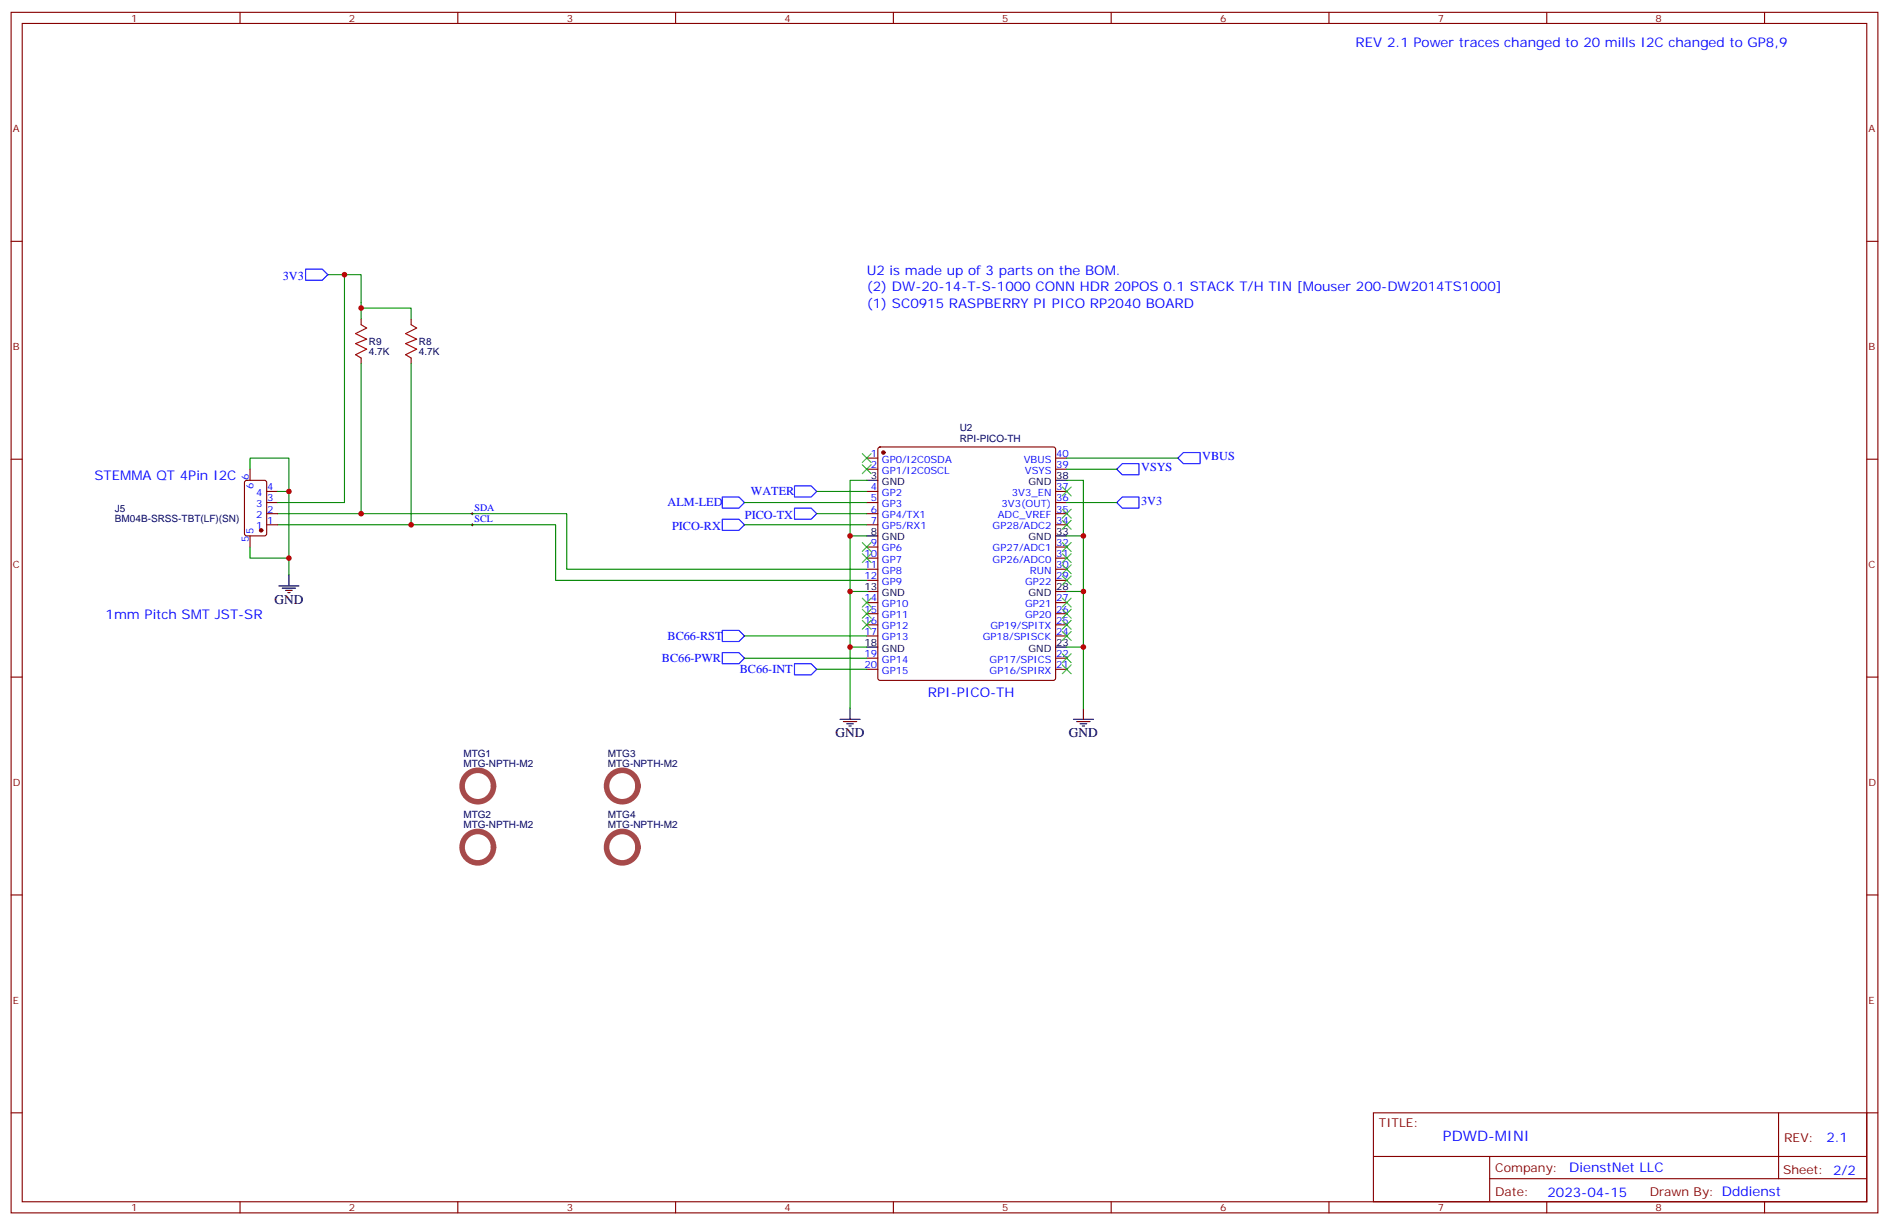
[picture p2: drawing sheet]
<svg xmlns="http://www.w3.org/2000/svg" width="600mm" height="388mm" viewBox="0 0 600 388" stroke-linecap="round" stroke-linejoin="round" font-family="sans-serif">
<g fill="none" stroke="#870000" stroke-width=".35">
<path d="M3.5 3.9h592.7v381h-592.7zM7.1 7.4h585.6v374h-585.6zM76.2 3.9v3.5M145.3 3.9v3.5M214.5 3.9v3.5M283.6 3.9v3.5M352.8 3.9v3.5M421.9 3.9v3.5M491.1 3.9v3.5M560.2 3.9v3.5M3.5 76.6h3.6M592.7 76.6h3.5"/>
<path d="M114.7 101.3v1.7M114.7 113.6v1.8M130.5 101.3v1.7M130.5 113.6v1.8M3.5 145.7h3.6M77.8 152.6l.5-.2h5.7l.6 .5 .1 16.5-.5 .6-5.9 .1-.6-.5-.1-16.5zM79.4 148.9v3.5M84.7 156h3.5M84.7 159.5h3.5M275.2 145.4h3.5M275.2 148.9h3.5M275.2 156h3.5"/>
<path d="M275.2 159.5h3.5M278.9 142.1l.5-.2h55l.5 .2 .2 .5v72.6l-.2 .5-.5 .2h-55l-.5-.2-.2-.5v-72.6zM335.1 145.4h3.6M335.1 148.9h3.6M335.1 156h3.6M335.1 159.5h3.6M592.7 145.7h3.5M79.4 170.1v3.5M84.7 163h3.5M84.7 166.5h3.5M275.2 163h3.5M275.2 166.5h3.5"/>
<path d="M275.2 173.6h3.5M275.2 177.1h3.5M335.1 163h3.6M335.1 166.5h3.6M335.1 173.6h3.6M335.1 177.1h3.6M275.2 180.7h3.5M275.2 184.2h3.5M275.2 191.2h3.5M275.2 194.8h3.5M275.2 198.3h3.5M335.1 180.7h3.6"/>
<path d="M335.1 184.2h3.6M335.1 191.2h3.6M335.1 194.8h3.6M335.1 198.3h3.6M3.5 214.9h3.6M275.2 201.8h3.5M275.2 208.9h3.5M275.2 212.4h3.5M335.1 201.8h3.6M335.1 208.9h3.6M335.1 212.4h3.6M592.7 214.9h3.5"/>
<path d="M3.5 284h3.6M592.7 284h3.5M3.5 353.2h3.6M436 353.2h156.7v28.2h-156.7zM564.7 353.2v20.9M592.7 353.2h3.5M436.1 367h156.4M472.9 374.1h119.6M472.9 367v14.1M76.2 381.4v3.5M145.3 381.4v3.5M214.5 381.4v3.5"/>
<path d="M283.6 381.4v3.5M352.8 381.4v3.5M421.9 381.4v3.5M491.1 381.4v3.5M560.2 381.4v3.5"/>
</g>
<g fill="#870000" stroke="#870000" stroke-width=".35">
<circle cx="280.5" cy="143.6" r=".53"/>
<circle cx="82.9" cy="168.3" r=".53"/>
</g>
<g fill="none" stroke="#000" stroke-width=".35">
<path d="M275.2 152.4h3.5M335.1 152.4h3.6M275.2 170.1h3.5M335.1 170.1h3.6M88.5 185.9h6.4M89.6 186.7h4.2M90.7 187.4h2.1M91.4 188.1h.7M91.7 182.4v3.5M275.2 187.7h3.5M335.1 187.7h3.6M275.2 205.4h3.5"/>
<path d="M335.1 205.4h3.6M266.7 228.3h6.3M267.8 229h4.2M268.8 229.7h2.1M269.5 230.4h.7M269.9 224.8v3.5M340.8 228.3h6.3M341.8 229h4.3M342.9 229.7h2.1M343.6 230.4h.7M344 224.8v3.5"/>
</g>
<path d="M97 85.4h5.3l1.8 1.8-1.8 1.7h-5.3zM229.3 157.7h5.3l1.8 1.8-1.8 1.8h-5.3zM252.2 154.2h5.3l1.8 1.8-1.8 1.7h-5.3zM354.5 148.9l1.8-1.8h5.3v3.6h-5.3zM354.5 159.5l1.8-1.8h5.3v3.6h-5.3zM373.9 145.4l1.8-1.8h5.3v3.5h-5.3zM229.3 164.8h5.3l1.8 1.7-1.8 1.8h-5.3zM252.2 161.3h5.3l1.8 1.7-1.8 1.8h-5.3zM229.3 207.1h5.3l1.8 1.8-1.8 1.7h-5.3zM229.3 200.1h5.3l1.8 1.7-1.8 1.8h-5.3zM252.2 210.6h5.3l1.8 1.8-1.8 1.8h-5.3z" fill="none" stroke="#00f" stroke-width=".35"/>
<g fill="none" stroke="#008700" stroke-width=".35">
<path d="M104.1 87.2h10.6v14.1M109.4 87.2v72.3h-21.2M114.7 97.8h15.8v3.5M114.7 115.4v47.6M130.5 115.4v51.1M79.4 148.9v-3.5h12.3v10.6h-3.5M91.7 156v21.1h-12.3v-3.5M236.4 159.5h38.8M259.3 156h15.9M275.2 152.4h-5.3v72.4M338.7 152.4h5.3v72.4M338.7 148.9h15.8"/>
<path d="M338.7 145.4h35.2M338.7 159.5h15.8M88.2 163h91.7v17.7h95.3M88.2 166.5h88.2v17.7h98.8M91.7 177.1v5.3M236.4 166.5h38.8M259.3 163h15.9M269.9 170.1h5.3M338.7 170.1h5.3M269.9 187.7h5.3M338.7 187.7h5.3M236.4 201.8h38.8"/>
<path d="M236.4 208.9h38.8M259.3 212.4h15.9M269.9 205.4h5.3M338.7 205.4h5.3"/>
</g>
<path d="M114.7 103l1.7 1.1-3.5 1.8 3.5 1.7-3.5 1.4 3.5 1.8-3.5 1.8 1.8 1M130.5 103l1.8 1.1-3.5 1.8 3.5 1.7-3.5 1.4 3.5 1.8-3.5 1.8 1.7 1" fill="none" stroke="#a10000" stroke-width=".35"/>
<g fill="none" stroke="#3c3" stroke-width=".35">
<path d="M273.8 144l2.8 2.8M273.8 147.5l2.8 2.8M276.6 144l-2.8 2.8M276.6 147.5l-2.8 2.8M337.3 154.6l2.8 2.8M340.1 154.6l-2.8 2.8M273.8 172.2l2.8 2.8M273.8 175.7l2.8 2.8M276.6 172.2l-2.8 2.8M276.6 175.7l-2.8 2.8M337.3 179.2l2.8 2.9M337.3 175.7l2.8 2.8"/>
<path d="M337.3 172.2l2.8 2.8M337.3 165.1l2.8 2.9M337.3 161.6l2.8 2.8M340.1 179.2l-2.8 2.9M340.1 175.7l-2.8 2.8M340.1 172.2l-2.8 2.8M340.1 165.1l-2.8 2.9M340.1 161.6l-2.8 2.8M273.8 189.8l2.8 2.9M273.8 193.4l2.8 2.8M273.8 196.9l2.8 2.8M276.6 189.8l-2.8 2.9"/>
<path d="M276.6 193.4l-2.8 2.8M276.6 196.9l-2.8 2.8M337.3 196.9l2.8 2.8M337.3 193.4l2.8 2.8M337.3 189.8l2.8 2.9M337.3 182.8l2.8 2.8M340.1 196.9l-2.8 2.8M340.1 193.4l-2.8 2.8M340.1 189.8l-2.8 2.9M340.1 182.8l-2.8 2.8M337.3 211l2.8 2.8M337.3 207.5l2.8 2.8"/>
<path d="M337.3 200.4l2.8 2.8M340.1 211l-2.8 2.8M340.1 207.5l-2.8 2.8M340.1 200.4l-2.8 2.8"/>
</g>
<g fill="none" stroke="#a64a4a" stroke-width="1.8">
<circle cx="151.7" cy="249.5" r="5"/>
<circle cx="197.6" cy="249.5" r="5"/>
<circle cx="151.7" cy="268.9" r="5"/>
<circle cx="197.6" cy="268.9" r="5"/>
</g>
<path d="M149.6 163h.7M149.6 166.5h.7M149.9 162.7v.7M149.9 166.2v.7" fill="none" stroke="#000" stroke-width=".32"/>
<g fill="#c00">
<circle cx="269.9" cy="170.1" r=".88"/>
<circle cx="269.9" cy="187.7" r=".88"/>
<circle cx="269.9" cy="205.4" r=".88"/>
<circle cx="344" cy="170.1" r=".88"/>
<circle cx="344" cy="187.7" r=".88"/>
<circle cx="344" cy="205.4" r=".88"/>
<circle cx="114.7" cy="97.8" r=".88"/>
<circle cx="109.4" cy="87.2" r=".88"/>
<circle cx="91.7" cy="156" r=".88"/>
<circle cx="114.7" cy="163" r=".88"/>
<circle cx="130.5" cy="166.5" r=".88"/>
<circle cx="91.7" cy="177.1" r=".88"/>
</g>
<text font-size="4.6" fill="#00f" x="458.1" y="362.2">PDWD-MINI</text>
<g font-size="4.2" fill="#00f">
<text x="430.4" y="14.9">REV 2.1 Power traces changed to 20 mills I2C changed to GP8,9</text>
<text x="275.2" y="87.2">U2 is made up of 3 parts on the BOM.</text>
<text x="275.2" y="92.5">(2) DW-20-14-T-S-1000 CONN HDR 20POS 0.1 STACK T/H TIN [Mouser 200-DW2014TS1000]</text>
<text x="275.2" y="97.8">(1) SC0915 RASPBERRY PI PICO RP2040 BOARD</text>
<text x="30" y="152.4">STEMMA QT 4Pin I2C</text>
<text x="33.5" y="196.5">1mm Pitch SMT JST-SR</text>
<text x="294.6" y="221.2">RPI-PICO-TH</text>
<text x="579.8" y="362.4">2.1</text>
<text x="498.2" y="372">DienstNet LLC</text>
<text x="491.3" y="379.8">2023-04-15</text>
</g>
<g font-size="4.2">
<text x="87.1" y="191.6">GND</text>
<text x="265.3" y="233.9">GND</text>
<text x="339.4" y="233.9">GND</text>
</g>
<g font-size="3.9" fill="#00f">
<text x="89.8" y="88.9">3V3</text>
<text x="362.3" y="149.6">VSYS</text>
<text x="381.7" y="146.1">VBUS</text>
<text x="211.9" y="160.7">ALM-LED</text>
<text x="238.4" y="157.2">WATER</text>
<text x="362.3" y="160.2">3V3</text>
<text x="236.5" y="164.8">PICO-TX</text>
<text x="213.4" y="168.3">PICO-RX</text>
<text x="211.9" y="203.1">BC66-RST</text>
<text x="210.2" y="210.1">BC66-PWR</text>
<text x="234.9" y="213.6">BC66-INT</text>
</g>
<g font-size="3.9" fill="#800">
<text x="437.8" y="357.8">TITLE:</text>
<text x="566.4" y="362.4">REV:</text>
<text x="474.7" y="372">Company:</text>
<text x="566.1" y="372.6">Sheet: 2/2</text>
<text x="474.7" y="379.6">Date:</text>
<text x="523.7" y="379.7">Drawn By: Dddienst</text>
</g>
<g font-size="3.2" fill="#800">
<text x="41.6" y="6.9">1</text>
<text x="110.8" y="6.9">2</text>
<text x="179.9" y="6.9">3</text>
<text x="249.1" y="6.9">4</text>
<text x="318.2" y="6.9">5</text>
<text x="387.3" y="6.9">6</text>
<text x="456.5" y="6.9">7</text>
<text x="525.6" y="6.9">8</text>
<text x="4.1" y="42">A</text>
<text x="593.2" y="42">A</text>
<text x="4.1" y="111.2">B</text>
<text x="593.2" y="111.2">B</text>
<text x="4.1" y="180.3">C</text>
<text x="593.2" y="180.3">C</text>
<text x="4.1" y="249.4">D</text>
<text x="593.2" y="249.4">D</text>
<text x="4.1" y="318.6">E</text>
<text x="593.2" y="318.6">E</text>
<text x="41.6" y="384.4">1</text>
<text x="110.8" y="384.4">2</text>
<text x="179.9" y="384.4">3</text>
<text x="249.1" y="384.4">4</text>
<text x="318.2" y="384.4">5</text>
<text x="387.3" y="384.4">6</text>
<text x="456.5" y="384.4">7</text>
<text x="525.6" y="384.4">8</text>
</g>
<g font-size="3.2" fill="#000080">
<text x="117.1" y="112.6">4.7K</text>
<text x="117.1" y="109.4">R9</text>
<text x="133" y="112.6">4.7K</text>
<text x="133" y="109.4">R8</text>
<text x="304.7" y="136.9">U2</text>
<text x="304.7" y="140.3">RPI-PICO-TH</text>
<text x="36.5" y="165.6">BM04B-SRSS-TBT(LF)(SN)</text>
<text x="36.5" y="162.4">J5</text>
<text x="147.1" y="243.4">MTG-NPTH-M2</text>
<text x="147.1" y="240.2">MTG1</text>
<text x="193" y="243.4">MTG-NPTH-M2</text>
<text x="193" y="240.2">MTG3</text>
<text x="147.1" y="262.8">MTG-NPTH-M2</text>
<text x="147.1" y="259.6">MTG2</text>
<text x="193" y="262.8">MTG-NPTH-M2</text>
<text x="193" y="259.6">MTG4</text>
</g>
<g font-size="3.2" fill="#00f">
<text x="276.5" y="145">1</text>
<text x="276.5" y="148.6">2</text>
<text x="280" y="146.8">GP0/I2C0SDA</text>
<text x="325" y="146.8">VBUS</text>
<text x="335.3" y="148.6">39</text>
<text x="335.3" y="145">40</text>
<text x="79" y="152.4" transform="rotate(-90 79 152.4)">6</text>
<text x="80.4" y="155.2" transform="rotate(-90 80.4 155.2)">6</text>
<text x="84.8" y="155.6">4</text>
<text x="276.5" y="155.6">4</text>
<text x="280" y="150.3">GP1/I2C0SCL</text>
<text x="325.4" y="150.3">VSYS</text>
<text x="335.3" y="155.6">37</text>
<text x="81.3" y="160.9">3</text>
<text x="81.3" y="157.4">4</text>
<text x="84.8" y="159.1">3</text>
<text x="276.5" y="159.1">5</text>
<text x="280" y="157.4">GP2</text>
<text x="280" y="160.9">GP3</text>
<text x="318" y="160.9">3V3(OUT)</text>
<text x="321.2" y="157.4">3V3_EN</text>
<text x="335.3" y="159.1">36</text>
<text x="81.3" y="168">1</text>
<text x="81.3" y="164.4">2</text>
<text x="84.8" y="166.2">1</text>
<text x="84.8" y="162.7">2</text>
<text x="150.6" y="162.1">SDA</text>
<text x="150.6" y="165.7">SCL</text>
<text x="276.5" y="162.7">6</text>
<text x="276.5" y="166.2">7</text>
<text x="280" y="164.4">GP4/TX1</text>
<text x="280" y="168">GP5/RX1</text>
<text x="315.1" y="168">GP28/ADC2</text>
<text x="316.8" y="164.4">ADC_VREF</text>
<text x="335.3" y="166.2">34</text>
<text x="335.3" y="162.7">35</text>
<text x="79" y="172.1" transform="rotate(-90 79 172.1)">5</text>
<text x="80.4" y="169.4" transform="rotate(-90 80.4 169.4)">5</text>
<text x="276.5" y="173.2">9</text>
<text x="335.3" y="173.2">32</text>
<text x="274.5" y="176.8">10</text>
<text x="280" y="175">GP6</text>
<text x="280" y="178.5">GP7</text>
<text x="315.1" y="178.5">GP26/ADC0</text>
<text x="315.1" y="175">GP27/ADC1</text>
<text x="335.3" y="176.8">31</text>
<text x="274.5" y="180.3">11</text>
<text x="274.5" y="183.8">12</text>
<text x="280" y="182.1">GP8</text>
<text x="280" y="185.6">GP9</text>
<text x="325.4" y="185.6">GP22</text>
<text x="326.9" y="182.1">RUN</text>
<text x="335.3" y="183.8">29</text>
<text x="335.3" y="180.3">30</text>
<text x="274.5" y="190.9">14</text>
<text x="335.3" y="190.9">27</text>
<text x="274.5" y="194.4">15</text>
<text x="274.5" y="197.9">16</text>
<text x="280" y="192.7">GP10</text>
<text x="280" y="196.2">GP11</text>
<text x="325.4" y="196.2">GP20</text>
<text x="325.4" y="192.7">GP21</text>
<text x="335.3" y="197.9">25</text>
<text x="335.3" y="194.4">26</text>
<text x="274.5" y="201.5">17</text>
<text x="280" y="199.7">GP12</text>
<text x="280" y="203.2">GP13</text>
<text x="312" y="203.2">GP18/SPISCK</text>
<text x="314.4" y="199.7">GP19/SPITX</text>
<text x="335.3" y="201.5">24</text>
<text x="274.5" y="208.5">19</text>
<text x="335.3" y="208.5">22</text>
<text x="274.5" y="212.1">20</text>
<text x="280" y="210.3">GP14</text>
<text x="280" y="213.8">GP15</text>
<text x="314.2" y="210.3">GP17/SPICS</text>
<text x="314.2" y="213.8">GP16/SPIRX</text>
<text x="335.3" y="212.1">21</text>
</g>
<g font-size="3.2">
<text x="276.5" y="152.1">3</text>
<text x="280" y="153.8">GND</text>
<text x="326.6" y="153.8">GND</text>
<text x="335.3" y="152.1">38</text>
<text x="276.5" y="169.7">8</text>
<text x="280" y="171.5">GND</text>
<text x="326.6" y="171.5">GND</text>
<text x="335.3" y="169.7">33</text>
<text x="274.5" y="187.4">13</text>
<text x="280" y="189.1">GND</text>
<text x="326.6" y="189.1">GND</text>
<text x="335.3" y="187.4">28</text>
<text x="274.5" y="205">18</text>
<text x="280" y="206.8">GND</text>
<text x="326.6" y="206.8">GND</text>
<text x="335.3" y="205">23</text>
</g>
</svg>
